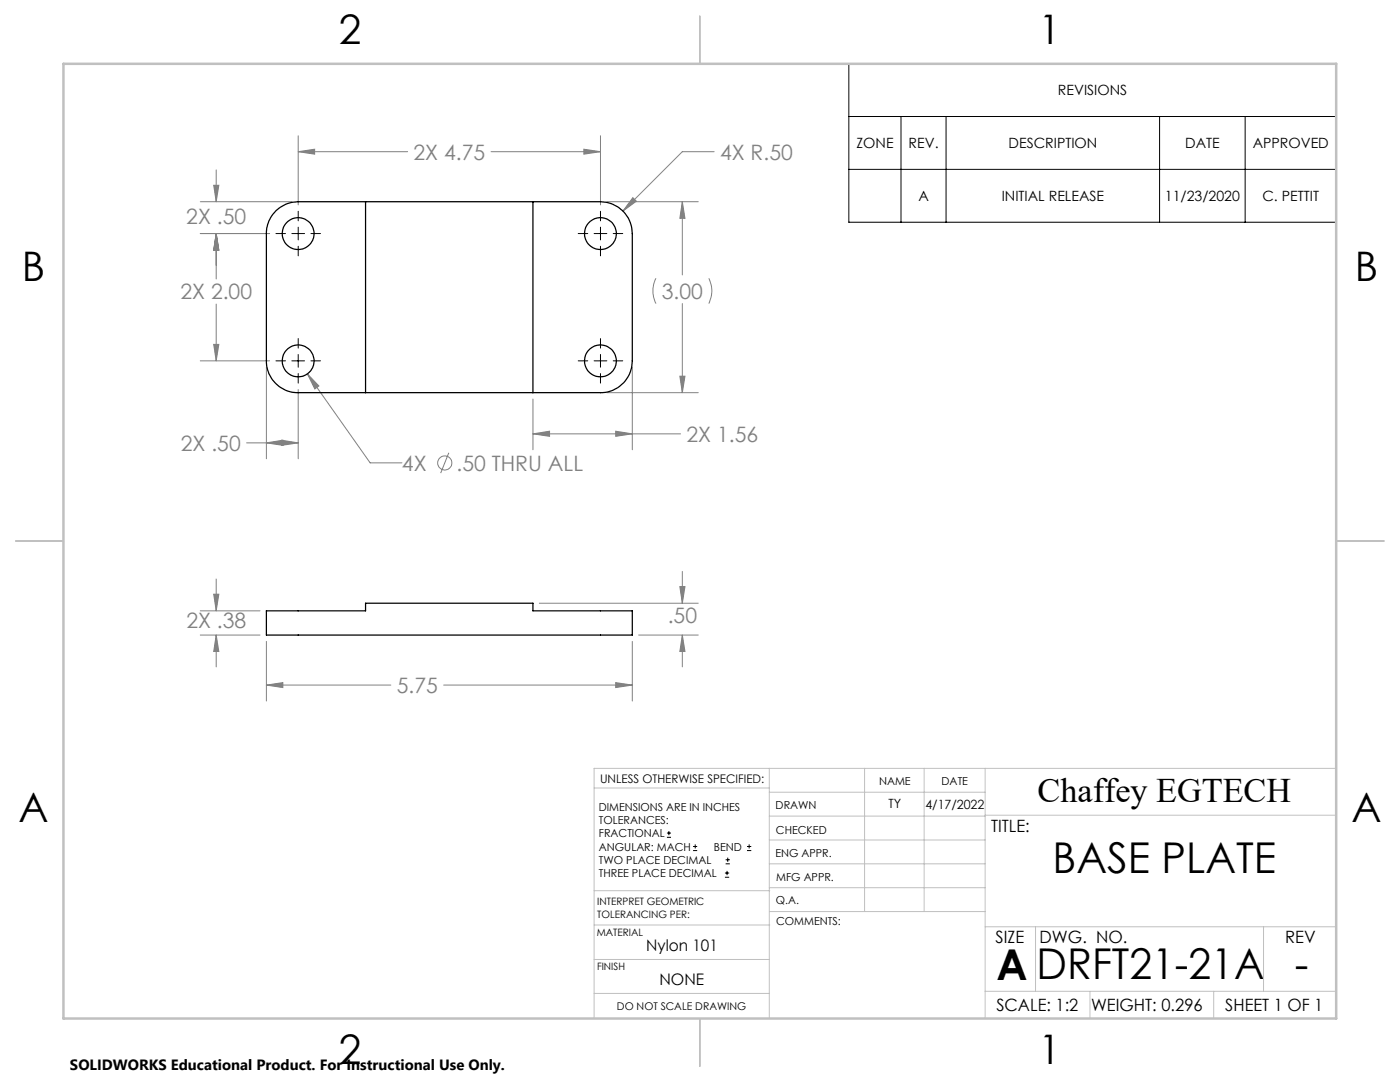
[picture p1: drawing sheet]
<svg xmlns="http://www.w3.org/2000/svg" width="279mm" height="216mm" viewBox="0 0 279 216" stroke-linecap="round" stroke-linejoin="round" font-family="sans-serif">
<g fill="none" stroke="#808080" stroke-width=".2">
<path d="M42.7 37h1l-.6 3.3zM43.1 33.9v6.4M59.5 30.3l3.3-.5v1zM59.5 27.1v13.8M59.5 30.3h21.9M98 30.3h21.8M116.5 29.8l3.3 .5-3.3 .5zM119.8 27.1v13.8M126.3 39.4l.7 .7-2.7 2zM142.5 30.3h-6.3l-11.9 11.8M40 46.6h13.8M40 40.3h18.2"/>
<path d="M43.1 46.6l.6 3.3h-1zM43.1 46.6v9.1M121.1 40.3h18.2M130.9 55.5a5.6 5.6 0 0 0 0 5.1M136.2 40.3l.5 3.3h-1zM136.2 40.3v14.6M141.5 55.5a5.6 5.6 0 0 1 0 5.1M40 72h13.8M42.7 68.7h1l-.6 3.3zM43.1 60.7v11.3M53.2 73.3v18.2M59.5 77.7v13.8"/>
<path d="M61.3 74.6l2.3 2.4-.8 .6zM61.3 74.6l12.6 17.8h6.3M106.4 79.6v10.1M121.1 78.4h18.2M126.2 73.3v16.4M135.7 75.1h1l-.5 3.3zM136.2 60.6v17.8M49.2 88.4h10.3M53.2 88.4l3.2-.6v1.1zM56.2 87.8l3.3 .6-3.3 .5zM89.6 90.3l-1.7 4.1M106.4 86.6l3.3-.6v1.1z"/>
<path d="M106.4 86.6h29.4M122.9 86l3.3 .6-3.3 .5zM42.7 118.6h1l-.6 3.3zM43.1 115.5v6.4M135.7 117.1h1l-.5 3.3zM136.2 114v6.4M40 126.7h11.9M40 121.9h11.9M43.1 126.7l.6 3.3h-1zM43.1 126.7v6.4M53.2 136.7l3.2-.5v1zM53.2 128v11.9"/>
<path d="M53.2 136.7h24.8M88.5 136.7h37.7M107.6 120.4h31.7M122.9 136.2l3.3 .5-3.3 .5zM126.2 128v11.9M127.5 126.7h11.8M136.2 126.7l.5 3.3h-1zM136.2 126.7v6.4"/>
<circle cx="88.8" cy="92.4" r="1.41"/>
</g>
<g fill="none" stroke="#000" stroke-width=".2">
<path d="M169.4 12.7h97.3v31.6h-97.3zM169.4 23.2h97.3M169.4 33.8h97.3M179.8 23.2v21.1M188.8 23.2v21.1M231.4 23.2v21.1M248.5 23.2v21.1M55.1 46.6h1.9M58.2 46.6h2.6M59.5 42.2v1.9M59.5 45.3v2.6M59.5 49.1v1.9"/>
<path d="M62.1 46.6h1.9M115.4 46.6h1.9M118.6 46.6h2.5M119.8 42.2v1.9M119.8 45.3v2.6M119.8 49.1v1.9M122.4 46.6h1.9M55.1 72h1.9M58.2 72h2.6M59.5 67.6v1.9M59.5 70.7v2.6M59.5 74.5v1.9"/>
<path d="M62.1 72h1.9M115.4 72h1.9M118.6 72h2.5M119.8 67.6v1.9M119.8 70.7v2.6M119.8 74.5v1.9M122.4 72h1.9M133.1 167.1h.8M133.1 166.2h.8M133.5 165.8v.9M138.3 169.7h.8M138.3 168.9h.8"/>
<path d="M138.7 168.5v.8M144.7 175h.8M144.7 174.2h.8M144.8 172.4h.9M144.8 171.6h.9M145.1 173.8v.8M145.2 171.1v.9M149.1 169.7h.8M149.1 168.9h.8M149.5 168.5v.8"/>
</g>
<g fill="none" stroke="#c0c0c0" stroke-width=".2">
<path d="M118.6 157.2h34.9M153.5 153.3v49.9M153.5 158.1h43.1M172.5 153.3v28.6M184.4 153.3v28.6M196.6 153.3v49.9M266.7 153.3h-148.1v49.9M118.6 177.7h35M153.5 167.6h43.1M153.5 162.8h43.1M153.5 172.4h43.1M153.5 177.1h43.1"/>
<path d="M196.6 162.7h70.1M118.6 198.2h34.9M118.6 191.5h34.9M118.6 184.6h35M153.6 181.9h43M196.6 197.8h70.1M196.6 184.9h70.1M206.7 184.9v12.9M217.5 197.8v5.4M242.2 197.8v5.4M252.2 184.9v12.9"/>
</g>
<path d="M139.7 3.2v9.5M3.1 107.9h9.6M266.7 107.9h9.5M139.7 203.2v9.6" fill="none" stroke="#c0c0c0" stroke-width=".25"/>
<path d="M12.7 12.7h254v190.5h-254z" fill="none" stroke="#c0c0c0" stroke-width=".5"/>
<path d="M53.2 136.7l3.2-.5v1zM122.9 136.2l3.3 .5-3.3 .5zM135.7 117.1h1l-.5 3.3zM136.2 126.7l.5 3.3h-1zM43.1 126.7l.6 3.3h-1zM42.7 118.6h1l-.6 3.3zM61.3 74.6l1.5 3 .8-.6zM56.2 87.8l3.3 .6-3.3 .5zM53.2 88.4l3.2-.6v1.1zM42.7 68.7h1l-.6 3.3zM43.1 46.6l.6 3.3h-1zM43.1 46.6l.6 3.3h-1zM42.7 37h1l-.6 3.3zM59.5 30.3l3.3-.5v1zM116.5 29.8l3.3 .5-3.3 .5zM126.3 39.4l-2 2.7 2.7-2zM135.7 75.1h1l-.5 3.3zM136.2 40.3l.5 3.3h-1zM106.4 86.6l3.3-.6v1.1zM122.9 86l3.3 .6-3.3 .5z" fill="#808080"/>
<g fill="none" stroke="#000" stroke-width=".25">
<path d="M55.1 42l.3-.2a6.2 6.2 0 0 1 4.1-1.5h60.3a6.4 6.4 0 0 1 6.4 6.3v25.4a6.3 6.3 0 0 1-6.4 6.4h-60.3a6.3 6.3 0 0 1-6.3-6.4v-25.4a6.2 6.2 0 0 1 1.9-4.6zM73 40.3v38.1M106.4 40.3v38.1M53.2 121.9h19.8v-1.5h33.4v1.5h19.8v4.8h-73z"/>
<circle cx="59.5" cy="46.6" r="3.2"/>
<circle cx="119.8" cy="46.6" r="3.2"/>
<circle cx="59.5" cy="72" r="3.2"/>
<circle cx="119.8" cy="72" r="3.2"/>
</g>
<g font-size="8.5">
<text x="210.1" y="174.2">BASE PLATE</text>
<text x="198.9" y="195.5">A</text>
<text x="206.9" y="195.4">DRFT21-21A</text>
<text x="258.4" y="195.4">-</text>
</g>
<g font-size="8.1">
<text x="67.6" y="8.9">2</text>
<text x="207.3" y="8.9">1</text>
<text x="4.4" y="56.2">B</text>
<text x="270.4" y="56.2">B</text>
<text x="3.7" y="164.1">A</text>
<text x="269.7" y="164.1">A</text>
<text x="67.6" y="212.4">2</text>
<text x="207.3" y="212.4">1</text>
</g>
<text font-size="6.9" x="207.1" y="160.1">Chaffey EGTECH</text>
<g font-size="4.2" fill="#808080">
<text x="82.5" y="31.8">2X 4.75</text>
<text x="143.7" y="31.8">4X R.50</text>
<text x="37.2" y="44.6">2X .50</text>
<text x="36" y="59.8">2X 2.00</text>
<text x="132.1" y="59.6">3.00</text>
<text x="36.1" y="90">2X .50</text>
<text x="137" y="88.1">2X 1.56</text>
<text x="80.2" y="93.9">4X</text>
<text x="91.1" y="93.9">.50 THRU ALL</text>
<text x="37.2" y="125.3">2X .38</text>
<text x="133.3" y="124.3">.50</text>
<text x="79.2" y="138.3">5.75</text>
</g>
<g font-size="3.4">
<text x="197.8" y="166">TITLE:</text>
<text x="198.7" y="188.1">SIZE</text>
<text x="207.5" y="188.1">DWG. NO.</text>
<text x="256.5" y="188.2">REV</text>
<text x="198.8" y="201.7">SCALE: 1:2</text>
<text x="217.7" y="201.8">WEIGHT: 0.296</text>
<text x="244.5" y="201.7">SHEET 1 OF 1</text>
</g>
<g font-size="3.2">
<text x="129" y="189.8">Nylon 101</text>
<text x="131.6" y="196.6">NONE</text>
</g>
<text font-size="3" x="14" y="213.5">SOLIDWORKS Educational Product. For Instructional Use Only.</text>
<g font-size="2.8">
<text x="211.1" y="19">REVISIONS</text>
<text x="170.9" y="29.6">ZONE</text>
<text x="181.3" y="29.6">REV.</text>
<text x="201.3" y="29.6">DESCRIPTION</text>
<text x="236.5" y="29.6">DATE</text>
<text x="250" y="29.6">APPROVED</text>
<text x="183.3" y="40.1">A</text>
<text x="199.9" y="40.1">INITIAL RELEASE</text>
<text x="232.5" y="40.1">11/23/2020</text>
<text x="252" y="40.1">C. PETTIT</text>
</g>
<g font-size="2.5">
<text x="177.3" y="161.3">TY</text>
<text x="184.7" y="161.4">4/17/2022</text>
</g>
<text font-size="2.4" x="119.8" y="156.2">UNLESS OTHERWISE SPECIFIED:</text>
<g font-size="2.2">
<text x="119.5" y="161.8">DIMENSIONS ARE IN INCHES</text>
<text x="154.8" y="161.4">DRAWN</text>
<text x="175.4" y="156.6">NAME</text>
<text x="187.9" y="156.7">DATE</text>
<text x="119.5" y="164.4">TOLERANCES:</text>
<text x="119.5" y="167.1">FRACTIONAL</text>
<text x="154.9" y="166.3">CHECKED</text>
<text x="119.5" y="169.7">ANGULAR: MACH</text>
<text x="119.5" y="172.4">TWO PLACE DECIMAL</text>
<text x="142.5" y="169.7">BEND</text>
<text x="154.8" y="171">ENG APPR.</text>
<text x="119.5" y="175">THREE PLACE DECIMAL</text>
<text x="154.9" y="175.7">MFG APPR.</text>
<text x="154.9" y="180.4">Q.A.</text>
<text x="154.9" y="184.6">COMMENTS:</text>
</g>
<text font-size="2.1" x="123.1" y="201.6">DO NOT SCALE DRAWING</text>
<g font-size="2">
<text x="119.2" y="180.6">INTERPRET GEOMETRIC</text>
<text x="119.2" y="183.1">TOLERANCING PER:</text>
<text x="119.1" y="186.7">MATERIAL</text>
<text x="119.1" y="193.5">FINISH</text>
</g>
</svg>
